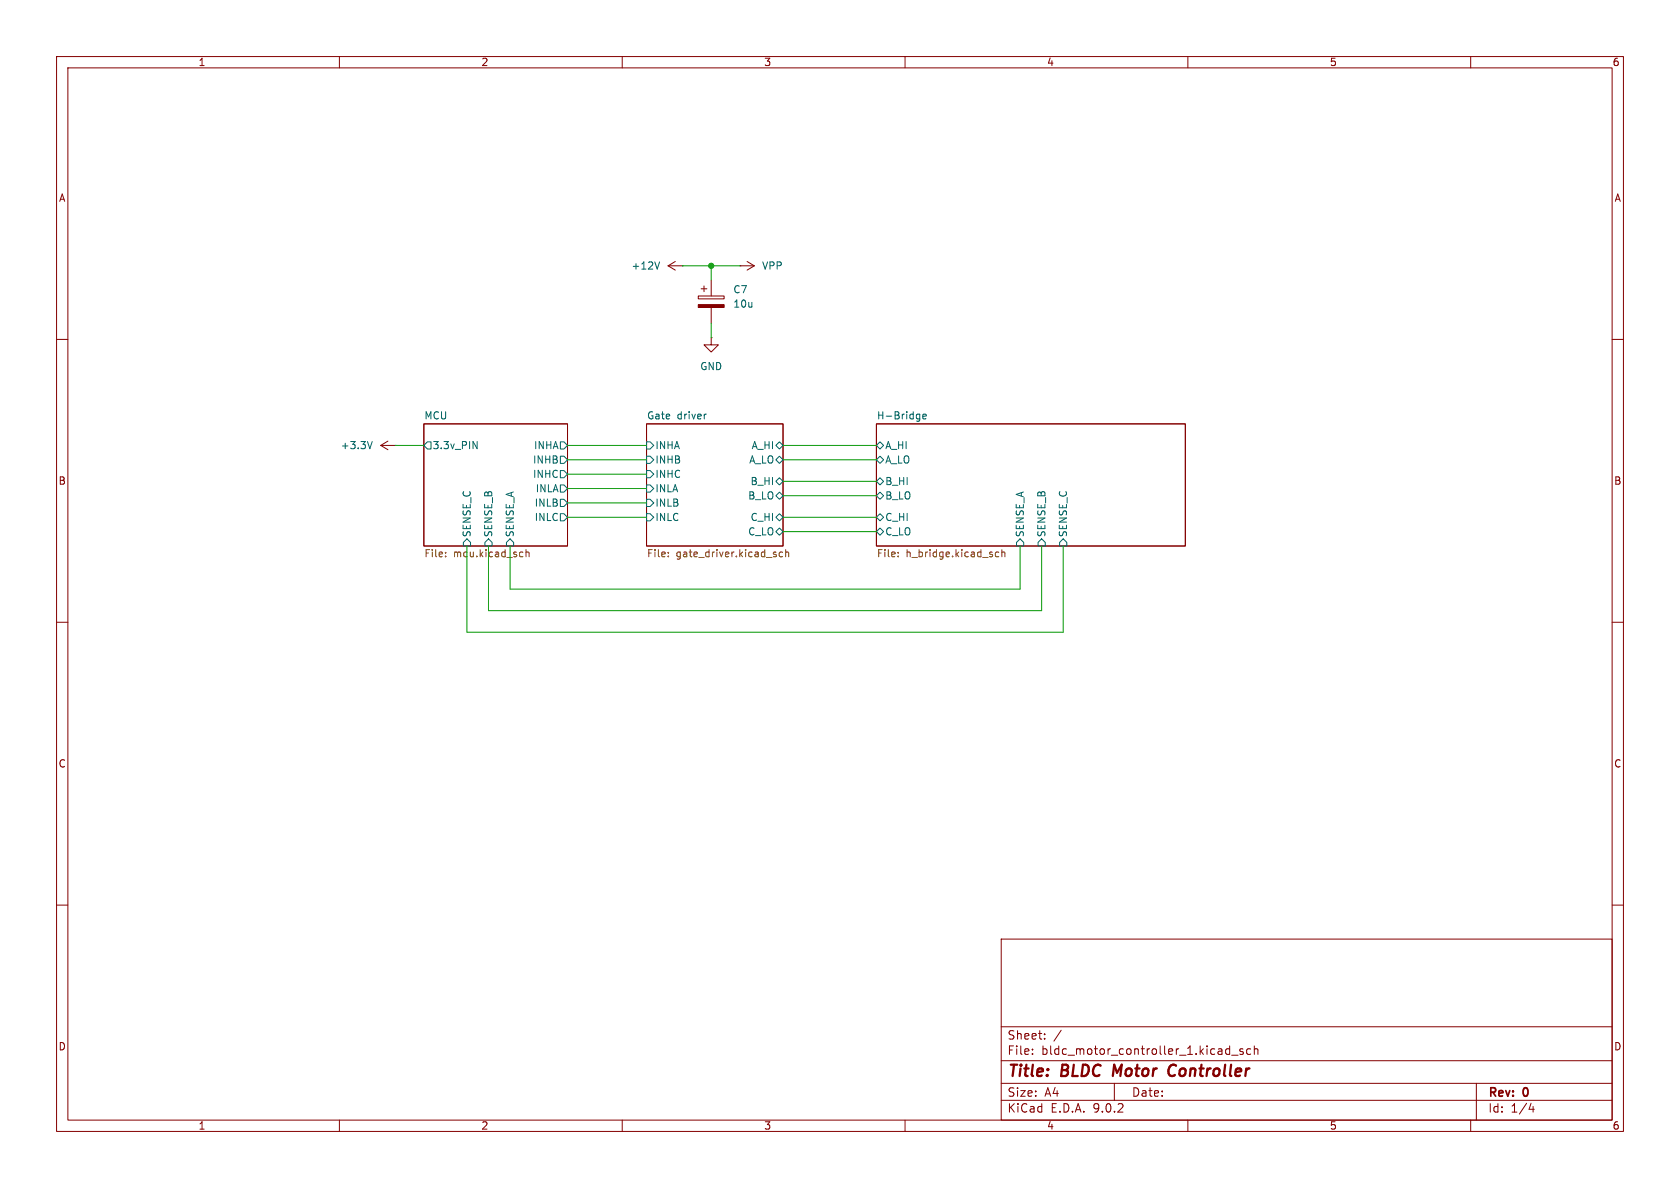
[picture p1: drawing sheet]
<svg xmlns="http://www.w3.org/2000/svg" width="297mm" height="210mm" viewBox="0 0 297 210" stroke-linecap="round" stroke-linejoin="round" font-family="sans-serif">
<g fill="none" stroke="#840000" stroke-width=".18">
<path d="M10 10h277v190h-277zM12 12h273v186h-273zM60 10v2M110 10v2M160 10v2M210 10v2M260 10v2M118.1 47l1.3 .8M118.1 47h2.5M119.4 46.2l-1.3 .8M120.6 47h.1M123.4 52.3h4.6v.5h-4.6z"/>
<path d="M124 51.1h1M124.5 50.5v1.1M125.7 59.7v1.3h1.3l-1.3 1.2-1.2-1.2h1.2M125.7 59.7h.1M125.7 49.5v2.8M125.7 54.4v2.8M130.8 47h.1M130.8 47h2.5M132.1 46.2l1.2 .8M133.3 47l-1.2 .8M10 60h2M67.3 78.7l1.3 .8"/>
<path d="M67.3 78.7h2.5M68.6 78l-1.3 .7M69.8 78.7h.1M74.9 74.9h25.4v21.6h-25.4zM114.3 74.9h24.1v21.6h-24.1zM154.9 74.9h54.6v21.6h-54.6zM285 60h2M10 110h2M285 110h2M10 160h2M177 166h108v32h-108zM285 160h2"/>
<path d="M60 198v2M110 198v2M160 198v2M177 194.5h108M177 191.5h108M177 187.5h108M177 181.5h108M182.5 186.3v.1M182.5 185.5v.1M184.7 183.6v.1M184.7 182.8v.1M187.6 182.1l-1.3 2"/>
<path d="M197 191.5v3M210 198v2M217 185.4l.4 .1M217.4 184.9v1.5M217.4 186.3l-.4 .1M217.7 186.5h1.2M219.7 185.5l-.3-.1-.2 .2v.2l.5 .2v.3h-.5M221.1 185.5l-.4-.1-.3 .3v.4l.1 .2h.6M221.7 185.5l.3-.1 .3 .1 .1 .9M221.7 184.9v1.5M260 198v2M261 191.5v6.5"/>
<path d="M270.7 195l-.4 1.1h.9M271 195.6v1"/>
</g>
<path d="M197 188.2l-.3 2M206.6 189.4a.69 .69 0 0 0 .2 .7 .69 .69 0 0 0 .8 0M207.6 188.2a.88 .88 0 0 0-1 .9" fill="none" stroke="#840000" stroke-width=".4"/>
<g fill="none" stroke="#006464" stroke-width=".18">
<path d="M116.6 46.3l-.4 1.3M65.8 78l-.4 1.3M75.6 78.1h.6v1.3h-.6l-.7-.7zM83.6 78l.8 1.3v-1.3M99.1 78.1h.6l.6 .6-.6 .7h-.6zM114.3 78.1h.6l.7 .6-.7 .7h-.6zM124.7 73.2h.2M137.2 78.7l.6-.6 .6 .6-.6 .7zM154.9 78.7l.7-.6 .6 .6-.6 .7zM162.2 73.2l.4 .1M162.6 73.2v1l-.2 .3M162.6 74l-.4 .1"/>
<path d="M163.1 73.6l.6-.1v-.2l-.4-.1-.2 .2 .1 .6h.5M82.5 95.3l.7 .6v.6h-1.3v-.6zM86.4 95.3l.6 .6v.6h-1.3v-.6zM90.2 95.3l.6 .6v.6h-1.3v-.6zM99.1 80.6h.6l.6 .7-.6 .6h-.6zM99.1 83.2h.6l.6 .6-.6 .7h-.6zM99.1 85.7h.6l.6 .7-.6 .6h-.6zM99.1 88.3h.6l.6 .6-.6 .6h-.6zM99.1 90.8h.6l.6 .6-.6 .7h-.6zM114.3 80.6h.6l.7 .7-.7 .6h-.6zM114.3 83.2h.6l.7 .6-.7 .7h-.6zM114.3 85.7h.6l.7 .7-.7 .6h-.6z"/>
<path d="M114.3 88.3h.6l.7 .6-.7 .6h-.6zM114.3 90.8h.6l.7 .6-.7 .7h-.6zM137.2 81.3l.6-.7 .6 .7-.6 .6zM137.2 85.1l.6-.6 .6 .6-.6 .6zM137.2 87.6l.6-.6 .6 .6-.6 .7zM137.2 91.4l.6-.6 .6 .6-.6 .7zM137.2 94l.6-.7 .6 .7-.6 .6zM154.9 81.3l.7-.7 .6 .7-.6 .6zM154.9 85.1l.7-.6 .6 .6-.6 .6zM154.9 87.6l.7-.6 .6 .6-.6 .7zM154.9 91.4l.7-.6 .6 .6-.6 .7zM154.9 94l.7-.7 .6 .7-.6 .6z"/>
<path d="M180.3 95.3l.7 .6v.6h-1.3v-.6zM184.1 95.3l.7 .6v.6h-1.3v-.6zM188 95.3l.6 .6v.6h-1.3v-.6z"/>
</g>
<g fill="none" stroke="#725600" stroke-width=".18">
<path d="M78.8 98.3v.1M78.8 97.6v.2M92.3 97.6h.1M92.4 98.4h-.1M93 97.7l.2-.1h.3v.8M93 97.2v1.2M118.1 98.3v.1M118.1 97.6v.2M137.2 98.1v.3M138.3 97.6h-.3l-.3 .2 .2 .6h.4M138.9 97.7l.2-.1h.3v.8M138.9 97.2v1.2"/>
<path d="M158.8 98.3v.1M158.8 97.6v.2M176.6 97.6h-.4l-.2 .2 .1 .6h.5M177.1 97.7l.2-.1h.3l.1 .8M177.1 97.2v1.2"/>
</g>
<path d="M123.4 53.8h4.6v.6h-4.6z" fill="#840000" stroke="#840000" stroke-width=".18"/>
<g fill="none" stroke="#009600" stroke-width=".18">
<path d="M120.6 47h10.2M125.7 47v2.5M125.7 57.2v2.5M69.8 78.7h5.1M100.3 78.7h14M138.4 78.7h16.5M82.5 96.5v15.3h105.5v-15.3M86.4 96.5v11.5h97.7v-11.5M90.2 96.5v7.6h90.1v-7.6M100.3 83.8h14M100.3 86.4h14M100.3 88.9h14"/>
<path d="M100.3 81.3h14M100.3 91.4h14M138.4 94h16.5M138.4 81.3h16.5M138.4 91.4h16.5M138.4 85.1h16.5M138.4 87.6h16.5"/>
</g>
<circle cx="125.7" cy="47" r=".46" fill="#009600" stroke="#009600" stroke-width=".18"/>
<g font-size="2.8" fill="#840000">
<text x="178" y="190.9">Title:</text>
<text x="187.7" y="190.9">BLDC</text>
<text x="197.6" y="190.9">Motor</text>
<text x="208.2" y="190.9">Controller</text>
</g>
<g font-size="2.1" fill="#840000">
<text x="178" y="184">Sheet:</text>
<text x="178" y="186.7">File:</text>
<text x="184.1" y="186.7">bldc_motor_controller_1.kicad_sch</text>
<text x="178" y="196.9">KiCad</text>
<text x="178" y="194.1">Size:</text>
<text x="184.7" y="194.1">A4</text>
<text x="185.7" y="196.9">E.D.A.</text>
<text x="193.3" y="196.9">9.0.2</text>
<text x="200" y="194.1">Date:</text>
<text x="263" y="194.3">Rev:</text>
<text x="263" y="196.9">Id:</text>
<text x="267.1" y="196.9">1/4</text>
<text x="269.4" y="194.3">0</text>
</g>
<g font-size="1.8" fill="#840000">
<text x="35" y="11.9">1</text>
<text x="85" y="11.9">2</text>
<text x="135" y="11.9">3</text>
<text x="185" y="11.9">4</text>
<text x="235" y="11.9">5</text>
<text x="285" y="11.9">6</text>
<text x="10.3" y="35.9">A</text>
<text x="285.3" y="35.9">A</text>
<text x="10.3" y="85.9">B</text>
<text x="285.3" y="85.9">B</text>
<text x="10.3" y="135.9">C</text>
<text x="285.3" y="135.9">C</text>
<text x="10.3" y="185.9">D</text>
<text x="285.3" y="185.9">D</text>
<text x="35" y="199.9">1</text>
<text x="85" y="199.9">2</text>
<text x="135" y="199.9">3</text>
<text x="185" y="199.9">4</text>
<text x="235" y="199.9">5</text>
<text x="285" y="199.9">6</text>
</g>
<g font-size="1.8" fill="#006464">
<text x="111.5" y="47.9">+12V</text>
<text x="134.6" y="47.9">VPP</text>
<text x="129.5" y="52">C7</text>
<text x="129.5" y="54.6">10u</text>
<text x="123.7" y="65.6">GND</text>
<text x="74.9" y="74.2">MCU</text>
<text x="114.3" y="74.2">Gate</text>
<text x="119.7" y="74.2">driver</text>
<text x="154.9" y="74.2">H-Bridge</text>
<text x="60.1" y="79.6">+3.3V</text>
<text x="76.4" y="79.6">3.3v_PIN</text>
<text x="94.1" y="82.1">INHB</text>
<text x="94.3" y="79.6">INHA</text>
<text x="115.8" y="79.6">INHA</text>
<text x="115.8" y="82.1">INHB</text>
<text x="132.4" y="82.1">A_LO</text>
<text x="132.8" y="79.6">A_HI</text>
<text x="156.4" y="79.6">A_HI</text>
<text x="156.4" y="82.1">A_LO</text>
<text x="94.1" y="84.7">INHC</text>
<text x="94.4" y="89.8">INLB</text>
<text x="94.6" y="87.2">INLA</text>
<text x="115.8" y="84.7">INHC</text>
<text x="115.8" y="87.2">INLA</text>
<text x="115.8" y="89.8">INLB</text>
<text x="132.2" y="88.5">B_LO</text>
<text x="132.6" y="86">B_HI</text>
<text x="156.4" y="86">B_HI</text>
<text x="156.4" y="88.5">B_LO</text>
<text x="83.4" y="95.1" transform="rotate(-90 83.4 95.1)">SENSE_C</text>
<text x="87.2" y="95.1" transform="rotate(-90 87.2 95.1)">SENSE_B</text>
<text x="91" y="95.1" transform="rotate(-90 91 95.1)">SENSE_A</text>
<text x="94.4" y="92.3">INLC</text>
<text x="115.8" y="92.3">INLC</text>
<text x="132.2" y="94.8">C_LO</text>
<text x="132.6" y="92.3">C_HI</text>
<text x="156.4" y="92.3">C_HI</text>
<text x="156.4" y="94.8">C_LO</text>
<text x="181.2" y="95.1" transform="rotate(-90 181.2 95.1)">SENSE_A</text>
<text x="185" y="95.1" transform="rotate(-90 185 95.1)">SENSE_B</text>
<text x="188.8" y="95.1" transform="rotate(-90 188.8 95.1)">SENSE_C</text>
</g>
<g font-size="1.8" fill="#725600">
<text x="74.9" y="98.8">File:</text>
<text x="80.2" y="98.8">mcu.kicad_sch</text>
<text x="114.3" y="98.8">File:</text>
<text x="119.5" y="98.8">gate_driver.kicad_sch</text>
<text x="154.9" y="98.8">File:</text>
<text x="160.2" y="98.8">h_bridge.kicad_sch</text>
</g>
</svg>
